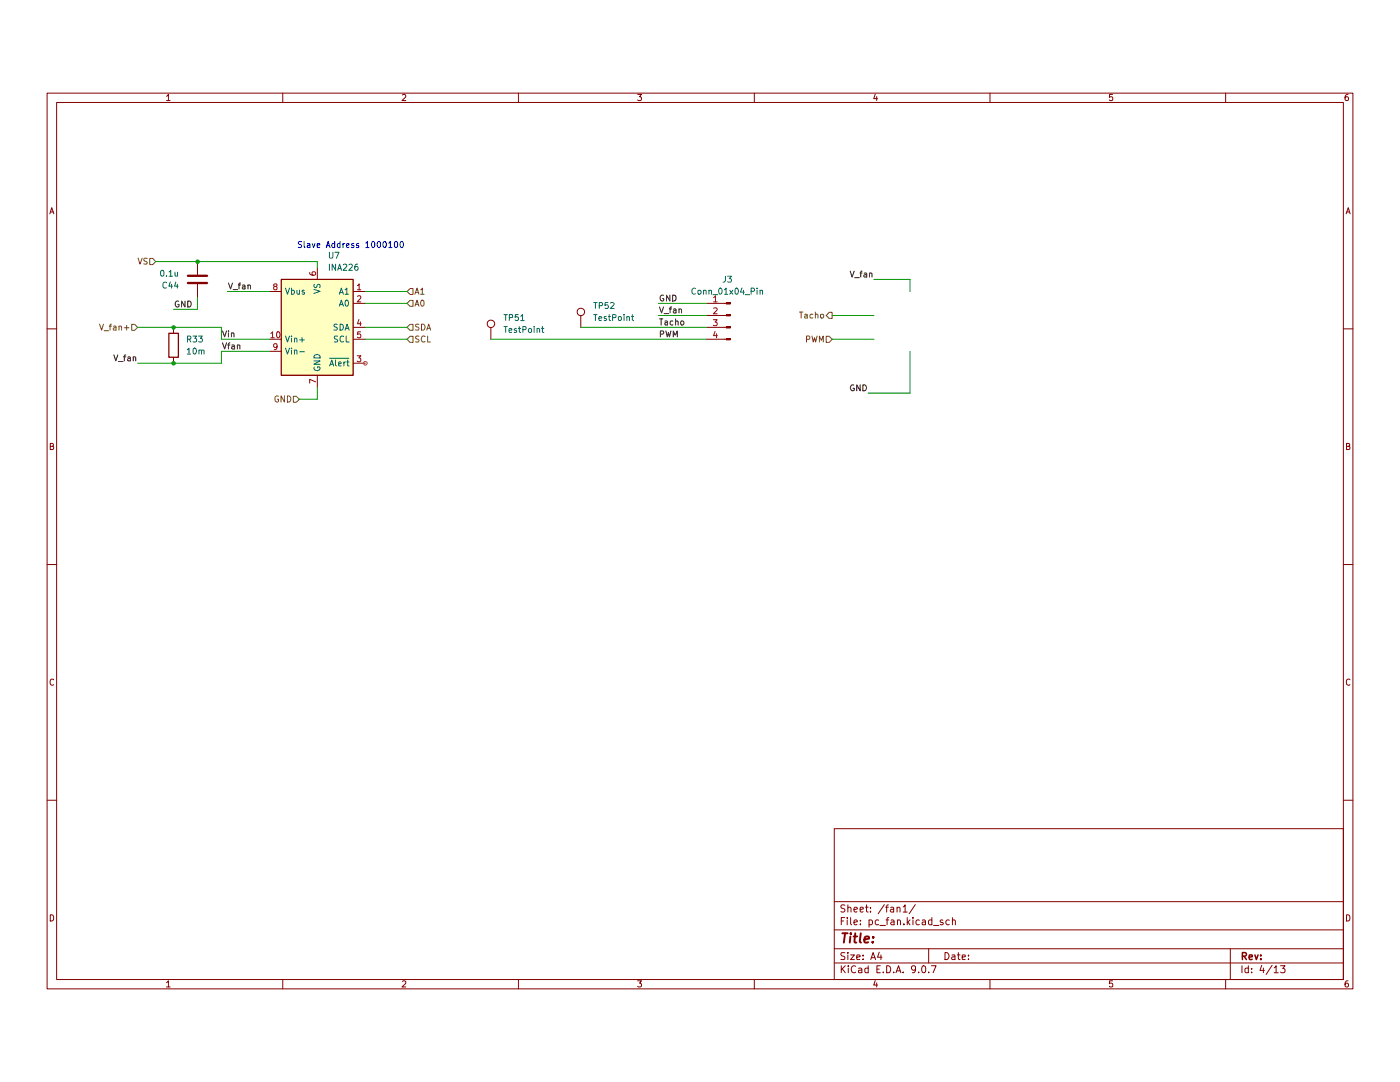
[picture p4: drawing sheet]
(kicad_sch
 (version 20250114)
 (generator "eeschema")
 (generator_version "9.0")
 (paper "A4")
 (lib_symbols
  (symbol "Connector:Conn_01x04_Pin"
   (pin_names
    (offset 1.016) (hide yes)) (exclude_from_sim no) (in_bom yes) (on_board yes)
   (property "Reference" "J" (at 0 5.08 0) (effects (font (size 1.27 1.27))))
   (property "Value" "Conn_01x04_Pin" (at 0 -7.62 0) (effects (font (size 1.27 1.27))))
   (property "Footprint" "" (at 0 0 0) (effects (font (size 1.27 1.27)) (hide yes)))
   (property "Datasheet" "~" (at 0 0 0) (effects (font (size 1.27 1.27)) (hide yes)))
   (property "Description" "Generic connector, single row, 01x04, script generated" (at 0 0 0) (effects (font (size 1.27 1.27)) (hide yes)))
   (property "ki_locked" "" (at 0 0 0) (effects (font (size 1.27 1.27))))
   (symbol "Conn_01x04_Pin_1_1"
    (rectangle (start 0.8636 2.667) (end 0 2.413) (stroke (width 0.1524) (type default)) (fill (type outline)))
    (rectangle (start 0.8636 0.127) (end 0 -0.127) (stroke (width 0.1524) (type default)) (fill (type outline)))
    (rectangle (start 0.8636 -2.413) (end 0 -2.667) (stroke (width 0.1524) (type default)) (fill (type outline)))
    (rectangle (start 0.8636 -4.953) (end 0 -5.207) (stroke (width 0.1524) (type default)) (fill (type outline)))
    (polyline (pts (xy 1.27 2.54) (xy 0.8636 2.54)) (stroke (width 0.1524) (type default)) (fill (type none)))
    (polyline (pts (xy 1.27 0) (xy 0.8636 0)) (stroke (width 0.1524) (type default)) (fill (type none)))
    (polyline (pts (xy 1.27 -2.54) (xy 0.8636 -2.54)) (stroke (width 0.1524) (type default)) (fill (type none)))
    (polyline (pts (xy 1.27 -5.08) (xy 0.8636 -5.08)) (stroke (width 0.1524) (type default)) (fill (type none)))
    (pin passive line (at 5.08 2.54 180) (length 3.81) (name "Pin_1" (effects (font (size 1.27 1.27)))) (number "1" (effects (font (size 1.27 1.27)))))
    (pin passive line (at 5.08 0 180) (length 3.81) (name "Pin_2" (effects (font (size 1.27 1.27)))) (number "2" (effects (font (size 1.27 1.27)))))
    (pin passive line (at 5.08 -2.54 180) (length 3.81) (name "Pin_3" (effects (font (size 1.27 1.27)))) (number "3" (effects (font (size 1.27 1.27)))))
    (pin passive line (at 5.08 -5.08 180) (length 3.81) (name "Pin_4" (effects (font (size 1.27 1.27)))) (number "4" (effects (font (size 1.27 1.27))))))
   (embedded_fonts no))
  (symbol "Connector:TestPoint"
   (pin_numbers (hide yes))
   (pin_names
    (offset 0.762) (hide yes)) (exclude_from_sim no) (in_bom yes) (on_board yes)
   (property "Reference" "TP" (at 0 6.858 0) (effects (font (size 1.27 1.27))))
   (property "Value" "TestPoint" (at 0 5.08 0) (effects (font (size 1.27 1.27))))
   (property "Footprint" "" (at 5.08 0 0) (effects (font (size 1.27 1.27)) (hide yes)))
   (property "Datasheet" "~" (at 5.08 0 0) (effects (font (size 1.27 1.27)) (hide yes)))
   (property "Description" "test point" (at 0 0 0) (effects (font (size 1.27 1.27)) (hide yes)))
   (symbol "TestPoint_0_1"
    (circle (center 0 3.302) (radius 0.762) (stroke (width 0) (type default)) (fill (type none))))
   (symbol "TestPoint_1_1"
    (pin passive line (at 0 0 90) (length 2.54) (name "1" (effects (font (size 1.27 1.27)))) (number "1" (effects (font (size 1.27 1.27))))))
   (embedded_fonts no))
  (symbol "Device:C"
   (pin_numbers (hide yes))
   (pin_names
    (offset 0.254)) (exclude_from_sim no) (in_bom yes) (on_board yes)
   (property "Reference" "C" (at 0.635 2.54 0) (effects (font (size 1.27 1.27)) (justify left)))
   (property "Value" "C" (at 0.635 -2.54 0) (effects (font (size 1.27 1.27)) (justify left)))
   (property "Footprint" "" (at 0.9652 -3.81 0) (effects (font (size 1.27 1.27)) (hide yes)))
   (property "Datasheet" "~" (at 0 0 0) (effects (font (size 1.27 1.27)) (hide yes)))
   (property "Description" "Unpolarized capacitor" (at 0 0 0) (effects (font (size 1.27 1.27)) (hide yes)))
   (symbol "C_0_1"
    (polyline (pts (xy -2.032 0.762) (xy 2.032 0.762)) (stroke (width 0.508) (type default)) (fill (type none)))
    (polyline (pts (xy -2.032 -0.762) (xy 2.032 -0.762)) (stroke (width 0.508) (type default)) (fill (type none))))
   (symbol "C_1_1"
    (pin passive line (at 0 3.81 270) (length 2.794) (name "~" (effects (font (size 1.27 1.27)))) (number "1" (effects (font (size 1.27 1.27)))))
    (pin passive line (at 0 -3.81 90) (length 2.794) (name "~" (effects (font (size 1.27 1.27)))) (number "2" (effects (font (size 1.27 1.27))))))
   (embedded_fonts no))
  (symbol "Device:R"
   (pin_numbers (hide yes))
   (pin_names
    (offset 0)) (exclude_from_sim no) (in_bom yes) (on_board yes)
   (property "Reference" "R" (at 2.032 0 90) (effects (font (size 1.27 1.27))))
   (property "Value" "R" (at 0 0 90) (effects (font (size 1.27 1.27))))
   (property "Footprint" "" (at -1.778 0 90) (effects (font (size 1.27 1.27)) (hide yes)))
   (property "Datasheet" "~" (at 0 0 0) (effects (font (size 1.27 1.27)) (hide yes)))
   (property "Description" "Resistor" (at 0 0 0) (effects (font (size 1.27 1.27)) (hide yes)))
   (symbol "R_0_1"
    (rectangle (start -1.016 -2.54) (end 1.016 2.54) (stroke (width 0.254) (type default)) (fill (type none))))
   (symbol "R_1_1"
    (pin passive line (at 0 3.81 270) (length 1.27) (name "~" (effects (font (size 1.27 1.27)))) (number "1" (effects (font (size 1.27 1.27)))))
    (pin passive line (at 0 -3.81 90) (length 1.27) (name "~" (effects (font (size 1.27 1.27)))) (number "2" (effects (font (size 1.27 1.27))))))
   (embedded_fonts no))
  (symbol "Sensor_Energy:INA226" (exclude_from_sim no) (in_bom yes) (on_board yes)
   (property "Reference" "U" (at -6.35 11.43 0) (effects (font (size 1.27 1.27))))
   (property "Value" "INA226" (at 3.81 11.43 0) (effects (font (size 1.27 1.27))))
   (property "Footprint" "Package_SO:VSSOP-10_3x3mm_P0.5mm" (at 20.32 -11.43 0) (effects (font (size 1.27 1.27)) (hide yes)))
   (property "Datasheet" "http://www.ti.com/lit/ds/symlink/ina226.pdf" (at 8.89 -2.54 0) (effects (font (size 1.27 1.27)) (hide yes)))
   (property "Description" "High-Side or Low-Side Measurement, Bi-Directional Current and Power Monitor (0-36V) with I2C Compatible Interface, VSSOP-10" (at 0 0 0) (effects (font (size 1.27 1.27)) (hide yes)))
   (symbol "INA226_0_1"
    (rectangle (start 7.62 10.16) (end -7.62 -10.16) (stroke (width 0.254) (type default)) (fill (type background))))
   (symbol "INA226_1_1"
    (pin input line (at -10.16 7.62 0) (length 2.54) (name "Vbus" (effects (font (size 1.27 1.27)))) (number "8" (effects (font (size 1.27 1.27)))))
    (pin input line (at -10.16 -2.54 0) (length 2.54) (name "Vin+" (effects (font (size 1.27 1.27)))) (number "10" (effects (font (size 1.27 1.27)))))
    (pin input line (at -10.16 -5.08 0) (length 2.54) (name "Vin-" (effects (font (size 1.27 1.27)))) (number "9" (effects (font (size 1.27 1.27)))))
    (pin power_in line (at 0 12.7 270) (length 2.54) (name "VS" (effects (font (size 1.27 1.27)))) (number "6" (effects (font (size 1.27 1.27)))))
    (pin power_in line (at 0 -12.7 90) (length 2.54) (name "GND" (effects (font (size 1.27 1.27)))) (number "7" (effects (font (size 1.27 1.27)))))
    (pin input line (at 10.16 7.62 180) (length 2.54) (name "A1" (effects (font (size 1.27 1.27)))) (number "1" (effects (font (size 1.27 1.27)))))
    (pin input line (at 10.16 5.08 180) (length 2.54) (name "A0" (effects (font (size 1.27 1.27)))) (number "2" (effects (font (size 1.27 1.27)))))
    (pin bidirectional line (at 10.16 0 180) (length 2.54) (name "SDA" (effects (font (size 1.27 1.27)))) (number "4" (effects (font (size 1.27 1.27)))))
    (pin input line (at 10.16 -2.54 180) (length 2.54) (name "SCL" (effects (font (size 1.27 1.27)))) (number "5" (effects (font (size 1.27 1.27)))))
    (pin open_collector line (at 10.16 -7.62 180) (length 2.54) (name "~{Alert}" (effects (font (size 1.27 1.27)))) (number "3" (effects (font (size 1.27 1.27))))))
   (embedded_fonts no)))
 (text "Slave Address 1000100"
  (exclude_from_sim no)
  (at 74.422 42.418 0)
  (effects (font (size 1.27 1.27))))
 (junction
  (at 41.91 45.72)
  (diameter 0)
  (color 0 0 0 0))
 (junction
  (at 36.83 59.69)
  (diameter 0)
  (color 0 0 0 0))
 (junction
  (at 36.83 67.31)
  (diameter 0)
  (color 0 0 0 0))
 (wire
  (pts (xy 36.83 67.31) (xy 46.99 67.31))
  (stroke (width 0) (type default)))
 (wire
  (pts (xy 41.91 55.88) (xy 41.91 53.34))
  (stroke (width 0) (type default)))
 (wire
  (pts (xy 77.47 62.23) (xy 86.36 62.23))
  (stroke (width 0) (type default)))
 (wire
  (pts (xy 77.47 59.69) (xy 86.36 59.69))
  (stroke (width 0) (type default)))
 (wire
  (pts (xy 36.83 55.88) (xy 41.91 55.88))
  (stroke (width 0) (type default)))
 (wire
  (pts (xy 104.14 62.23) (xy 149.86 62.23))
  (stroke (width 0) (type default)))
 (wire
  (pts (xy 139.7 57.15) (xy 149.86 57.15))
  (stroke (width 0) (type default)))
 (wire
  (pts (xy 193.04 49.53) (xy 193.04 52.07))
  (stroke (width 0) (type default)))
 (wire
  (pts (xy 36.83 59.69) (xy 46.99 59.69))
  (stroke (width 0) (type default)))
 (wire
  (pts (xy 176.53 57.15) (xy 185.42 57.15))
  (stroke (width 0) (type default)))
 (wire
  (pts (xy 29.21 67.31) (xy 36.83 67.31))
  (stroke (width 0) (type default)))
 (wire
  (pts (xy 77.47 54.61) (xy 86.36 54.61))
  (stroke (width 0) (type default)))
 (wire
  (pts (xy 46.99 62.23) (xy 57.15 62.23))
  (stroke (width 0) (type default)))
 (wire
  (pts (xy 184.15 73.66) (xy 193.04 73.66))
  (stroke (width 0) (type default)))
 (wire
  (pts (xy 77.47 52.07) (xy 86.36 52.07))
  (stroke (width 0) (type default)))
 (wire
  (pts (xy 67.31 74.93) (xy 67.31 72.39))
  (stroke (width 0) (type default)))
 (wire
  (pts (xy 29.21 59.69) (xy 36.83 59.69))
  (stroke (width 0) (type default)))
 (wire
  (pts (xy 48.26 52.07) (xy 57.15 52.07))
  (stroke (width 0) (type default)))
 (wire
  (pts (xy 46.99 67.31) (xy 46.99 64.77))
  (stroke (width 0) (type default)))
 (wire
  (pts (xy 46.99 64.77) (xy 57.15 64.77))
  (stroke (width 0) (type default)))
 (wire
  (pts (xy 33.02 45.72) (xy 41.91 45.72))
  (stroke (width 0) (type default)))
 (wire
  (pts (xy 176.53 62.23) (xy 185.42 62.23))
  (stroke (width 0) (type default)))
 (wire
  (pts (xy 63.5 74.93) (xy 67.31 74.93))
  (stroke (width 0) (type default)))
 (wire
  (pts (xy 46.99 62.23) (xy 46.99 59.69))
  (stroke (width 0) (type default)))
 (wire
  (pts (xy 193.04 64.77) (xy 193.04 73.66))
  (stroke (width 0) (type default)))
 (wire
  (pts (xy 185.42 49.53) (xy 193.04 49.53))
  (stroke (width 0) (type default)))
 (wire
  (pts (xy 139.7 54.61) (xy 149.86 54.61))
  (stroke (width 0) (type default)))
 (wire
  (pts (xy 123.19 59.69) (xy 149.86 59.69))
  (stroke (width 0) (type default)))
 (wire
  (pts (xy 41.91 45.72) (xy 67.31 45.72))
  (stroke (width 0) (type default)))
 (wire
  (pts (xy 67.31 45.72) (xy 67.31 46.99))
  (stroke (width 0) (type default)))
 (label "GND"
  (at 184.15 73.66 180)
  (effects (font (size 1.27 1.27)) (justify right bottom)))
 (label "V_fan"
  (at 139.7 57.15 0)
  (effects (font (size 1.27 1.27)) (justify left bottom)))
 (label "PWM"
  (at 139.7 62.23 0)
  (effects (font (size 1.27 1.27)) (justify left bottom)))
 (label "GND"
  (at 139.7 54.61 0)
  (effects (font (size 1.27 1.27)) (justify left bottom)))
 (label "Vin"
  (at 46.99 62.23 0)
  (effects (font (size 1.27 1.27)) (justify left bottom)))
 (label "Vfan"
  (at 46.99 64.77 0)
  (effects (font (size 1.27 1.27)) (justify left bottom)))
 (label "GND"
  (at 36.83 55.88 0)
  (effects (font (size 1.27 1.27)) (justify left bottom)))
 (label "Tacho"
  (at 139.7 59.69 0)
  (effects (font (size 1.27 1.27)) (justify left bottom)))
 (label "V_fan"
  (at 185.42 49.53 180)
  (effects (font (size 1.27 1.27)) (justify right bottom)))
 (label "V_fan"
  (at 29.21 67.31 180)
  (effects (font (size 1.27 1.27)) (justify right bottom)))
 (label "V_fan"
  (at 48.26 52.07 0)
  (effects (font (size 1.27 1.27)) (justify left bottom)))
 (hierarchical_label "VS"
  (shape input)
  (at 33.02 45.72 180)
  (effects (font (size 1.27 1.27)) (justify right)))
 (hierarchical_label "SDA"
  (shape input)
  (at 86.36 59.69 0)
  (effects (font (size 1.27 1.27)) (justify left)))
 (hierarchical_label "V_fan+"
  (shape input)
  (at 29.21 59.69 180)
  (effects (font (size 1.27 1.27)) (justify right)))
 (hierarchical_label "A0"
  (shape input)
  (at 86.36 54.61 0)
  (effects (font (size 1.27 1.27)) (justify left)))
 (hierarchical_label "SCL"
  (shape input)
  (at 86.36 62.23 0)
  (effects (font (size 1.27 1.27)) (justify left)))
 (hierarchical_label "GND"
  (shape input)
  (at 63.5 74.93 180)
  (effects (font (size 1.27 1.27)) (justify right)))
 (hierarchical_label "A1"
  (shape input)
  (at 86.36 52.07 0)
  (effects (font (size 1.27 1.27)) (justify left)))
 (hierarchical_label "PWM"
  (shape input)
  (at 176.53 62.23 180)
  (effects (font (size 1.27 1.27)) (justify right)))
 (hierarchical_label "Tacho"
  (shape output)
  (at 176.53 57.15 180)
  (effects (font (size 1.27 1.27)) (justify right)))
 (symbol
  (lib_id "Connector:Conn_01x04_Pin")
  (at 154.94 57.15 0)
  (mirror y)
  (unit 1)
  (exclude_from_sim no)
  (in_bom yes)
  (on_board yes)
  (dnp no)
  (property "Reference" "J3" (at 154.305 49.53 0) (effects (font (size 1.27 1.27))))
  (property "Value" "Conn_01x04_Pin" (at 154.305 52.07 0) (effects (font (size 1.27 1.27))))
  (property "Footprint" "Connector:FanPinHeader_1x04_P2.54mm_Vertical" (at 154.94 57.15 0) (effects (font (size 1.27 1.27)) (hide yes)))
  (property "Datasheet" "~" (at 154.94 57.15 0) (effects (font (size 1.27 1.27)) (hide yes)))
  (property "Description" "Generic connector, single row, 01x04, script generated" (at 154.94 57.15 0) (effects (font (size 1.27 1.27)) (hide yes)))
  (pin "1")
  (pin "3")
  (pin "4")
  (pin "2")
  (instances (project "BUCK_BOOST_42W" (path "" (reference "J11") (unit 1)) (path "" (reference "J4") (unit 1)) (path "" (reference "J9") (unit 1)) (path "" (reference "J6") (unit 1)) (path "" (reference "J7") (unit 1)) (path "" (reference "J3") (unit 1)) (path "" (reference "J12") (unit 1)) (path "" (reference "J8") (unit 1)) (path "" (reference "J10") (unit 1)) (path "" (reference "J5") (unit 1)))))
 (symbol
  (lib_id "Device:R")
  (at 36.83 63.5 0)
  (unit 1)
  (exclude_from_sim no)
  (in_bom yes)
  (on_board yes)
  (dnp no)
  (fields_autoplaced yes)
  (property "Reference" "R33" (at 39.37 62.2299 0) (effects (font (size 1.27 1.27)) (justify left)))
  (property "Value" "10m" (at 39.37 64.7699 0) (effects (font (size 1.27 1.27)) (justify left)))
  (property "Footprint" "Resistor_SMD:R_0805_2012Metric" (at 35.052 63.5 90) (effects (font (size 1.27 1.27)) (hide yes)))
  (property "Datasheet" "~" (at 36.83 63.5 0) (effects (font (size 1.27 1.27)) (hide yes)))
  (property "Description" "Resistor" (at 36.83 63.5 0) (effects (font (size 1.27 1.27)) (hide yes)))
  (pin "1")
  (pin "2")
  (instances (project "BUCK_BOOST_42W" (path "" (reference "R41") (unit 1)) (path "" (reference "R34") (unit 1)) (path "" (reference "R39") (unit 1)) (path "" (reference "R36") (unit 1)) (path "" (reference "R37") (unit 1)) (path "" (reference "R33") (unit 1)) (path "" (reference "R42") (unit 1)) (path "" (reference "R38") (unit 1)) (path "" (reference "R40") (unit 1)) (path "" (reference "R35") (unit 1)))))
 (symbol
  (lib_id "Connector:TestPoint")
  (at 123.19 59.69 0)
  (unit 1)
  (exclude_from_sim no)
  (in_bom yes)
  (on_board yes)
  (dnp no)
  (property "Reference" "TP52" (at 125.73 55.1179 0) (effects (font (size 1.27 1.27)) (justify left)))
  (property "Value" "TestPoint" (at 125.73 57.6579 0) (effects (font (size 1.27 1.27)) (justify left)))
  (property "Footprint" "TestPoint:TestPoint_Pad_D1.0mm" (at 128.27 59.69 0) (effects (font (size 1.27 1.27)) (hide yes)))
  (property "Datasheet" "~" (at 128.27 59.69 0) (effects (font (size 1.27 1.27)) (hide yes)))
  (property "Description" "test point" (at 123.19 59.69 0) (effects (font (size 1.27 1.27)) (hide yes)))
  (pin "1")
  (instances (project "BUCK_BOOST_42W" (path "" (reference "TP68") (unit 1)) (path "" (reference "TP54") (unit 1)) (path "" (reference "TP64") (unit 1)) (path "" (reference "TP58") (unit 1)) (path "" (reference "TP60") (unit 1)) (path "" (reference "TP52") (unit 1)) (path "" (reference "TP70") (unit 1)) (path "" (reference "TP62") (unit 1)) (path "" (reference "TP66") (unit 1)) (path "" (reference "TP56") (unit 1)))))
 (symbol
  (lib_id "Connector:TestPoint")
  (at 104.14 62.23 0)
  (unit 1)
  (exclude_from_sim no)
  (in_bom yes)
  (on_board yes)
  (dnp no)
  (property "Reference" "TP51" (at 106.68 57.6579 0) (effects (font (size 1.27 1.27)) (justify left)))
  (property "Value" "TestPoint" (at 106.68 60.1979 0) (effects (font (size 1.27 1.27)) (justify left)))
  (property "Footprint" "TestPoint:TestPoint_Pad_D1.0mm" (at 109.22 62.23 0) (effects (font (size 1.27 1.27)) (hide yes)))
  (property "Datasheet" "~" (at 109.22 62.23 0) (effects (font (size 1.27 1.27)) (hide yes)))
  (property "Description" "test point" (at 104.14 62.23 0) (effects (font (size 1.27 1.27)) (hide yes)))
  (pin "1")
  (instances (project "BUCK_BOOST_42W" (path "" (reference "TP67") (unit 1)) (path "" (reference "TP53") (unit 1)) (path "" (reference "TP63") (unit 1)) (path "" (reference "TP57") (unit 1)) (path "" (reference "TP59") (unit 1)) (path "" (reference "TP51") (unit 1)) (path "" (reference "TP69") (unit 1)) (path "" (reference "TP61") (unit 1)) (path "" (reference "TP65") (unit 1)) (path "" (reference "TP55") (unit 1)))))
 (symbol
  (lib_id "Device:C")
  (at 41.91 49.53 180)
  (unit 1)
  (exclude_from_sim no)
  (in_bom yes)
  (on_board yes)
  (dnp no)
  (property "Reference" "C44" (at 38.1 50.8001 0) (effects (font (size 1.27 1.27)) (justify left)))
  (property "Value" "0.1u" (at 38.1 48.2601 0) (effects (font (size 1.27 1.27)) (justify left)))
  (property "Footprint" "Capacitor_SMD:C_0603_1608Metric" (at 40.9448 45.72 0) (effects (font (size 1.27 1.27)) (hide yes)))
  (property "Datasheet" "~" (at 41.91 49.53 0) (effects (font (size 1.27 1.27)) (hide yes)))
  (property "Description" "Unpolarized capacitor" (at 41.91 49.53 0) (effects (font (size 1.27 1.27)) (hide yes)))
  (pin "2")
  (pin "1")
  (instances (project "BUCK_BOOST_42W" (path "" (reference "C52") (unit 1)) (path "" (reference "C45") (unit 1)) (path "" (reference "C50") (unit 1)) (path "" (reference "C47") (unit 1)) (path "" (reference "C48") (unit 1)) (path "" (reference "C44") (unit 1)) (path "" (reference "C53") (unit 1)) (path "" (reference "C49") (unit 1)) (path "" (reference "C51") (unit 1)) (path "" (reference "C46") (unit 1)))))
 (symbol
  (lib_id "Sensor_Energy:INA226")
  (at 67.31 59.69 0)
  (unit 1)
  (exclude_from_sim no)
  (in_bom yes)
  (on_board yes)
  (dnp no)
  (fields_autoplaced yes)
  (property "Reference" "U7" (at 69.4533 44.45 0) (effects (font (size 1.27 1.27)) (justify left)))
  (property "Value" "INA226" (at 69.4533 46.99 0) (effects (font (size 1.27 1.27)) (justify left)))
  (property "Footprint" "Package_SO:VSSOP-10_3x3mm_P0.5mm" (at 87.63 71.12 0) (effects (font (size 1.27 1.27)) (hide yes)))
  (property "Datasheet" "http://www.ti.com/lit/ds/symlink/ina226.pdf" (at 76.2 62.23 0) (effects (font (size 1.27 1.27)) (hide yes)))
  (property "Description" "High-Side or Low-Side Measurement, Bi-Directional Current and Power Monitor (0-36V) with I2C Compatible Interface, VSSOP-10" (at 67.31 59.69 0) (effects (font (size 1.27 1.27)) (hide yes)))
  (pin "8")
  (pin "9")
  (pin "10")
  (pin "7")
  (pin "1")
  (pin "2")
  (pin "6")
  (pin "4")
  (pin "3")
  (pin "5")
  (instances (project "BUCK_BOOST_42W" (path "" (reference "U15") (unit 1)) (path "" (reference "U8") (unit 1)) (path "" (reference "U13") (unit 1)) (path "" (reference "U10") (unit 1)) (path "" (reference "U11") (unit 1)) (path "" (reference "U7") (unit 1)) (path "" (reference "U16") (unit 1)) (path "" (reference "U12") (unit 1)) (path "" (reference "U14") (unit 1)) (path "" (reference "U9") (unit 1))))))
